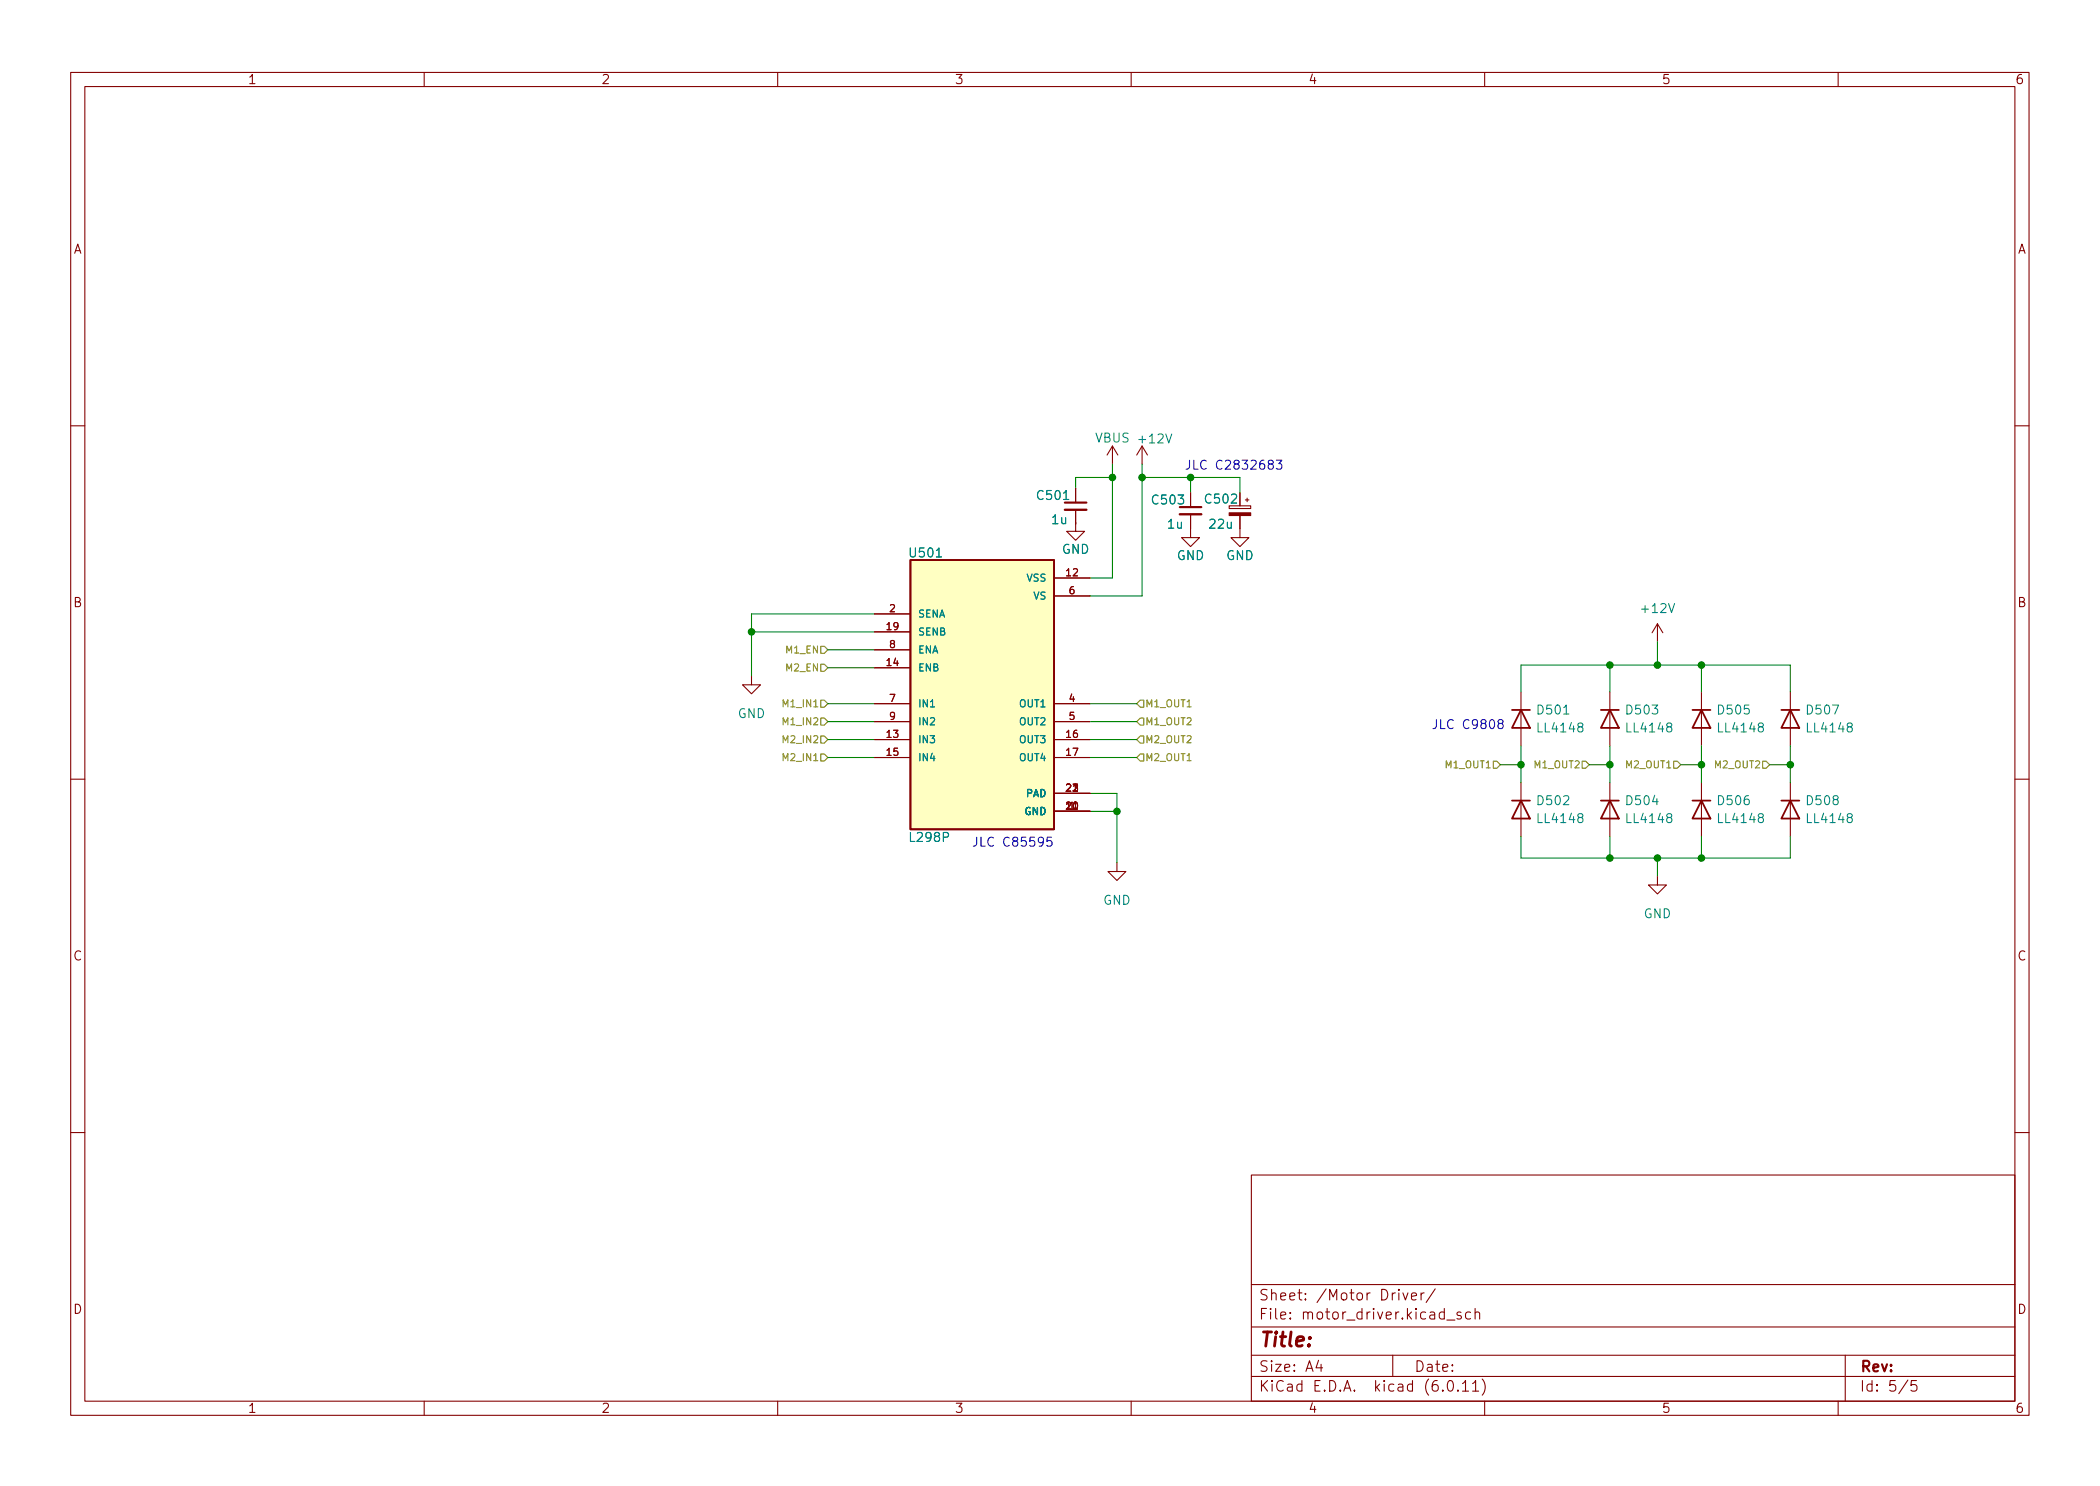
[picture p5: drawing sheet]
<svg xmlns="http://www.w3.org/2000/svg" width="297mm" height="210mm" viewBox="0 0 297 210" stroke-linecap="round" stroke-linejoin="round" font-family="sans-serif">
<g fill="none" stroke="#840000" stroke-width=".15">
<path d="M10 10.2h277v190.1h-277zM12 12.2h273v186.1h-273zM60 10.2v2M110 10.2v2M160 10.2v2M210 10.2v2M260 10.2v2M10 60.2h2M152.1 73.9v1.3h1.3l-1.3 1.2-1.2-1.2h1.2M152.1 69.1v2M152.1 72.1v2.1M157.4 63.1l-.8 1.3"/>
<path d="M157.4 63.1v2.6M157.4 63.1l.7 1.3M161.5 63.1l-.7 1.3M161.5 63.1v2.6M161.5 63.1l.8 1.3M168.4 72.8v3.3h1.3l-1.3 1.2-1.3-1.2h1.3M168.4 69.7v2M173.9 71.6h3v.4h-3zM175.4 72.9v3.2h1.3l-1.3 1.2-1.3-1.2h1.3M175.4 69.7v1.9M176.1 70.7h.6M176.4 70.5v.5"/>
<path d="M285 60.2h2M106.3 95.6v1.3h1.3l-1.3 1.3-1.3-1.3h1.3M123.7 94.5h5.1M123.7 89.4h5.1M123.7 86.9h5.1M123.7 99.6h5.1M123.7 91.9h5.1M149.1 81.8h5.1M149.1 99.6h5.1M149.1 84.3h5.1M215.1 97.9v7.6M227.7 97.9v7.6"/>
<path d="M234.4 88.3l-.7 1.2M234.4 88.3v2.5M234.4 88.3l.8 1.2M240.7 97.9v7.6M253.2 97.9v7.6M10 110.2h2M123.7 104.6h5.1M123.7 107.2h5.1M123.7 102.1h5.1M149.1 114.8h5.1M149.1 104.6h5.1M149.1 107.2h5.1"/>
<path d="M149.1 112.3h5.1M149.1 102.1h5.1M215.1 110.7v7.7M227.7 110.7v7.7M240.7 110.7v7.7M253.2 110.7v7.7M285 110.2h2M158 122v1.3h1.3l-1.3 1.3-1.3-1.3h1.3M234.4 123.9v1.3h1.3l-1.3 1.3-1.2-1.3h1.2M10 160.2h2M177 166.3h108v32h-108zM285 160.2h2"/>
<path d="M60 198.3v2M110 198.3v2M160 198.3v2M177 194.8h108M177 191.8h108M177 187.8h108M177 181.8h108M182.5 186.5l.1 .1h-.1h-.1l.1-.1v.1M182.5 185.7l.1 .1h-.1h-.1l.1-.1v.1M184.6 183.8l.1 .1h-.1v-.1v.1M184.6 183l.1 .1h-.1v-.1v.1M193.4 182.9v1"/>
<path d="M193.8 182.9l-.3 .1-.1 .2M197 191.8v3M203 182.4l-1.3 1.9M206.6 185.7l-.3-.1-.2 .2v.3l.5 .1 .1 .1-.1 .3h-.1h-.4M208 185.7l-.4-.1-.3 .3v.4l.1 .3h.2h.4M208.6 185.8a.37 .37 0 0 1 .7 0v.8M208.6 185.1v1.5M209.6 195.1a1.72 1.72 0 0 1 0 2.3M210 198.3v2M260 198.3v2M261 191.8v6.5M271.1 195.3h-.7l-.1 .7 .2-.1 .5 .1 .2 .2-.1 .5-.2 .1h-.4l-.2-.1"/>
</g>
<g fill="none" stroke="#008484" stroke-width=".15">
<path d="M132.4 78.8h.8M150.4 70.7h.8M164.9 61.4l.4 1.3 .4-1.3M236 85.4l.4 1.3 .5-1.3M259.2 99.8h.9l-.6 1.2M133.4 118.5l.6-.1 .2-.2-.1-.3-.2-.1h-.5v1.3M221.2 101h.7M223.4 115.7l-.2-.3v-.2l.2-.1 .4 .1 .1 .2-.1 .1-.5 .2-.1 .2v.3l.2 .2h.3l.2-.2-.1-.4-.1-.1M223.4 102.8l-.2-.2v-.2l.2-.1 .4 .1 .1 .1-.1 .2-.5 .2-.1 .2v.2l.2 .3h.3l.2-.3-.1-.3-.1-.2M234.1 112.5l-.3 .9h.7M236 102.8l-.3-.2 .1-.2 .2-.1 .4 .1 .1 .1-.1 .2-.5 .2-.2 .2v.2l.3 .3h.2l.3-.3-.1-.3-.2-.2M236 115.7l-.3-.3 .1-.2 .2-.1 .4 .1 .1 .2-.1 .1-.5 .2-.2 .2v.3l.3 .2h.2l.3-.2-.1-.4-.2-.1"/>
<path d="M248.9 115.7l-.2-.3 .1-.2 .1-.1 .4 .1 .1 .2v.1l-.6 .2-.1 .2v.3l.2 .2h.3l.2-.2v-.4l-.2-.1M248.9 102.8l-.2-.2 .1-.2 .1-.1 .4 .1 .1 .1v.2l-.6 .2-.1 .2v.2l.2 .3h.3l.2-.3v-.3l-.2-.2M261.5 115.7l-.2-.3v-.2l.2-.1 .4 .1 .1 .2-.1 .1-.5 .2-.1 .2v.4l.2 .1 .4-.1 .1-.1v-.3l-.2-.2M261.5 102.8l-.2-.2v-.2l.2-.1 .4 .1 .1 .1-.1 .2-.5 .2-.1 .2v.3l.2 .2 .4-.1 .1-.2v-.2l-.2-.3"/>
</g>
<path d="M150.6 72.1h3.1M166.9 72.8h3" fill="none" stroke="#840000" stroke-width=".33"/>
<path d="M150.6 71.1h3.1M166.9 71.7h3" fill="none" stroke="#840000" stroke-width=".3"/>
<path d="M173.9 72.6h3v.3h-3z" fill="#840000" stroke="#840000" stroke-width=".15"/>
<g fill="none" stroke="#840000" stroke-width=".25">
<path d="M128.8 79.2h20.3v38.1h-20.3zM213.9 113.3h2.5M213.9 100.5h2.5M215.1 113.3l1.3 2.5h-2.5zM215.1 100.5l1.3 2.5h-2.5zM226.4 113.3h2.6M226.4 100.5h2.6M227.7 100.5l1.3 2.5h-2.6zM227.7 113.3l1.3 2.5h-2.6zM239.4 113.3h2.5M239.4 100.5h2.5M240.7 113.3l1.2 2.5h-2.5z"/>
<path d="M240.7 100.5l1.2 2.5h-2.5zM252 113.3h2.5M252 100.5h2.5M253.2 113.3l1.3 2.5h-2.5zM253.2 100.5l1.3 2.5h-2.5z"/>
</g>
<path d="M128.8 79.2h20.3v38.1h-20.3z" fill="#ffffc2" stroke="#ffffc2" stroke-width=".14"/>
<g fill="none" stroke="#848400" stroke-width=".15">
<path d="M116.1 94h.5l.5 .5-.5 .5h-.5zM116.1 99.1h.5l.5 .5-.5 .5h-.5zM116.1 91.4h.5l.5 .5-.5 .5h-.5zM161.3 99.1h.5v1h-.5l-.5-.5zM115.1 107.6h.6M115.1 100h.6M116.1 104.1h.5l.5 .5-.5 .5h-.5zM116.1 106.7h.5l.5 .5-.5 .5h-.5zM116.1 101.6h.5l.5 .5-.5 .5h-.5zM161.3 104.1h.5v1h-.5l-.5-.5zM161.3 101.6h.5v1h-.5l-.5-.5zM161.3 106.7h.5v1h-.5l-.5-.5z"/>
<path d="M211.2 107.7h.5l.5 .5-.5 .5h-.5zM223.8 107.7h.5l.5 .5-.5 .5h-.5zM236.7 107.7h.5l.5 .5-.5 .5h-.5zM249.3 107.7h.5l.5 .5-.5 .5h-.5z"/>
</g>
<path d="M180.5 65.1h.8l-.4 .5 .4 .1v.6l-.2 .1h-.4l-.2-.1M148.7 118.5h-.6v.6l.2-.2 .4 .1 .1 .2-.1 .4-.1 .1h-.3l-.2-.1M212.1 102.4l-.2-.3v-.2l.2-.1 .4 .1 .1 .2v.1l-.6 .2-.1 .2v.2l.2 .3h.3l.2-.3v-.3l-.2-.1" fill="none" stroke="#0000c2" stroke-width=".15"/>
<g fill="none" stroke="#008400" stroke-width=".15">
<path d="M152.1 73.9v.3M157.4 65.7v16.1h-3.2M157.4 67.6h-5.3v1.5M161.5 65.7v18.6h-7.3M161.5 67.6h13.9v2.1M168.4 67.6v2.1M106.3 89.4h17.4M117.1 99.6h6.6M117.1 94.5h6.6M117.1 91.9h6.6M123.7 86.9h-17.4v8.7M154.2 99.6h6.6"/>
<path d="M215.1 97.9v-3.8h38.1v3.8M227.7 94.1v3.8M234.4 90.8v3.3M240.7 94.1v3.8M117.1 102.1h6.6M117.1 104.6h6.6M117.1 107.2h6.6M154.2 102.1h6.6M154.2 104.6h6.6M154.2 107.2h6.6M154.2 112.3h3.8v9.7M154.2 114.8h3.8"/>
<path d="M212.2 108.2h2.9M215.1 105.5v5.2M215.1 118.4v3h38.1v-3M224.8 108.2h2.9M227.7 105.5v5.2M227.7 118.4v3M237.7 108.2h3M240.7 105.5v5.2M240.7 118.4v3M250.3 108.2h2.9M253.2 105.5v5.2M234.4 121.4v2.5"/>
</g>
<g fill="#008400" stroke="#008400" stroke-width=".15">
<circle cx="161.5" cy="67.6" r=".46"/>
<circle cx="168.4" cy="67.6" r=".46"/>
<circle cx="157.4" cy="67.6" r=".46"/>
<circle cx="253.2" cy="108.2" r=".46"/>
<circle cx="234.4" cy="94.1" r=".46"/>
<circle cx="227.7" cy="94.1" r=".46"/>
<circle cx="240.7" cy="108.2" r=".46"/>
<circle cx="240.7" cy="94.1" r=".46"/>
<circle cx="227.7" cy="121.4" r=".46"/>
<circle cx="227.7" cy="108.2" r=".46"/>
<circle cx="240.7" cy="121.4" r=".46"/>
<circle cx="234.4" cy="121.4" r=".46"/>
<circle cx="215.1" cy="108.2" r=".46"/>
<circle cx="158" cy="114.8" r=".46"/>
<circle cx="106.3" cy="89.4" r=".46"/>
</g>
<text font-size="2.8" fill="#840000" x="178" y="191.2">Title:</text>
<g font-size="2.1" fill="#840000">
<text x="178" y="184.5">Sheet:</text>
<text x="186.2" y="184.5">/Motor</text>
<text x="195.3" y="184.5">Driver/</text>
<text x="178" y="187.2">File:</text>
<text x="184.4" y="187.2">motor_driver.kicad_sch</text>
<text x="178" y="197.4">KiCad</text>
<text x="178" y="194.6">Size:</text>
<text x="184.7" y="194.6">A4</text>
<text x="185.7" y="197.4">E.D.A.</text>
<text x="194.6" y="197.4">kicad</text>
<text x="200" y="194.6">Date:</text>
<text x="201.8" y="197.4">(6.0.11)</text>
<text x="263" y="194.6">Rev:</text>
<text x="263" y="197.4">Id:</text>
<text x="267.1" y="197.4">5/5</text>
</g>
<g font-size="1.8" fill="#840000">
<text x="35" y="12.3">1</text>
<text x="85" y="12.3">2</text>
<text x="135" y="12.3">3</text>
<text x="185" y="12.3">4</text>
<text x="235" y="12.3">5</text>
<text x="285" y="12.3">6</text>
<text x="10.4" y="36.3">A</text>
<text x="285.4" y="36.3">A</text>
<text x="10.3" y="86.3">B</text>
<text x="285.3" y="86.3">B</text>
<text x="10.3" y="136.3">C</text>
<text x="285.3" y="136.3">C</text>
<text x="10.3" y="186.3">D</text>
<text x="285.3" y="186.3">D</text>
<text x="35" y="200.3">1</text>
<text x="85" y="200.3">2</text>
<text x="135" y="200.3">3</text>
<text x="185" y="200.3">4</text>
<text x="235" y="200.3">5</text>
<text x="285" y="200.3">6</text>
</g>
<g font-size="1.8" fill="#008484">
<text x="154.8" y="63">VBUS +12V</text>
<text x="146.4" y="71.1">C501</text>
<text x="162.7" y="71.8">C503</text>
<text x="170.2" y="71.6">C502</text>
<text x="148.6" y="74.5">1u</text>
<text x="165" y="75.2">1u</text>
<text x="170.8" y="75.2">22u</text>
<text x="128.4" y="79.2">U501</text>
<text x="150.1" y="78.7">GND</text>
<text x="166.4" y="79.6">GND</text>
<text x="173.4" y="79.6">GND</text>
<text x="231.8" y="87.1">+12V</text>
<text x="104.3" y="102">GND</text>
<text x="217.2" y="101.5">D501</text>
<text x="229.7" y="101.5">D503</text>
<text x="242.7" y="101.5">D505</text>
<text x="255.3" y="101.5">D507</text>
<text x="217.2" y="104">LL4148</text>
<text x="229.7" y="104">LL4148</text>
<text x="242.7" y="104">LL4148</text>
<text x="255.3" y="104">LL4148</text>
<text x="128.4" y="119.5">L298P</text>
<text x="217.2" y="114.3">D502</text>
<text x="217.2" y="116.8">LL4148</text>
<text x="229.7" y="114.3">D504</text>
<text x="229.7" y="116.8">LL4148</text>
<text x="242.7" y="114.3">D506</text>
<text x="242.7" y="116.8">LL4148</text>
<text x="255.3" y="114.3">D508</text>
<text x="255.3" y="116.8">LL4148</text>
<text x="156" y="128.4">GND</text>
<text x="232.4" y="130.3">GND</text>
</g>
<g font-size="1.8" fill="#0000c2">
<text x="167.5" y="66.4">JLC</text>
<text x="171.9" y="66.4">C2832683</text>
<text x="202.4" y="103.2">JLC</text>
<text x="206.8" y="103.2">C9808</text>
<text x="137.4" y="119.8">JLC</text>
<text x="141.8" y="119.8">C85595</text>
</g>
<g font-size="1.4" fill="#008484">
<text x="145.1" y="82.6">VSS</text>
<text x="129.8" y="87.7">SENA</text>
<text x="146.1" y="85.1">VS</text>
<text x="129.8" y="95.3">ENB</text>
<text x="129.8" y="90.2">SENB</text>
<text x="129.8" y="92.8">ENA</text>
<text x="129.8" y="100.4">IN1</text>
<text x="144.1" y="100.4">OUT1</text>
<text x="129.8" y="105.5">IN3</text>
<text x="129.8" y="102.9">IN2</text>
<text x="144.1" y="105.5">OUT3</text>
<text x="144.1" y="102.9">OUT2</text>
<text x="129.8" y="108">IN4</text>
<text x="144.1" y="108">OUT4</text>
<text x="145" y="113.1">PAD</text>
<text x="144.8" y="115.6">GND</text>
</g>
<g font-size="1.4" fill="#840000">
<text x="150.6" y="81.5">12</text>
<text x="125.2" y="89.1">19</text>
<text x="125.7" y="86.6">2</text>
<text x="151.1" y="84.1">6</text>
<text x="125.2" y="94.2">14</text>
<text x="125.7" y="91.7">8</text>
<text x="125.7" y="99.3">7</text>
<text x="125.7" y="101.8">9</text>
<text x="151.1" y="99.3">4</text>
<text x="151.1" y="101.8">5</text>
<text x="125.2" y="104.4">13</text>
<text x="125.2" y="106.9">15</text>
<text x="150.6" y="104.4">16</text>
<text x="150.6" y="106.9">17</text>
<text x="150.6" y="112">21</text>
<text x="151.4" y="112">2</text>
<text x="150.6" y="114.5">10</text>
<text x="151.1" y="114.5">11</text>
</g>
<g font-size="1.4" fill="#848400">
<text x="111" y="95.3">M2_EN</text>
<text x="111" y="92.7">M1_EN</text>
<text x="110.5" y="100.4">M1_IN1</text>
<text x="161.9" y="100.4">M1_OUT1</text>
<text x="110.5" y="105.4">M2_IN2</text>
<text x="110.5" y="108">M2_IN1</text>
<text x="110.5" y="102.9">M1_IN2</text>
<text x="161.9" y="105.4">M2_OUT2</text>
<text x="161.9" y="102.9">M1_OUT2</text>
<text x="161.9" y="108">M2_OUT1</text>
<text x="204.2" y="109">M1_OUT1</text>
<text x="216.8" y="109">M1_OUT2</text>
<text x="229.8" y="109">M2_OUT1</text>
<text x="242.3" y="109">M2_OUT2</text>
</g>
</svg>
